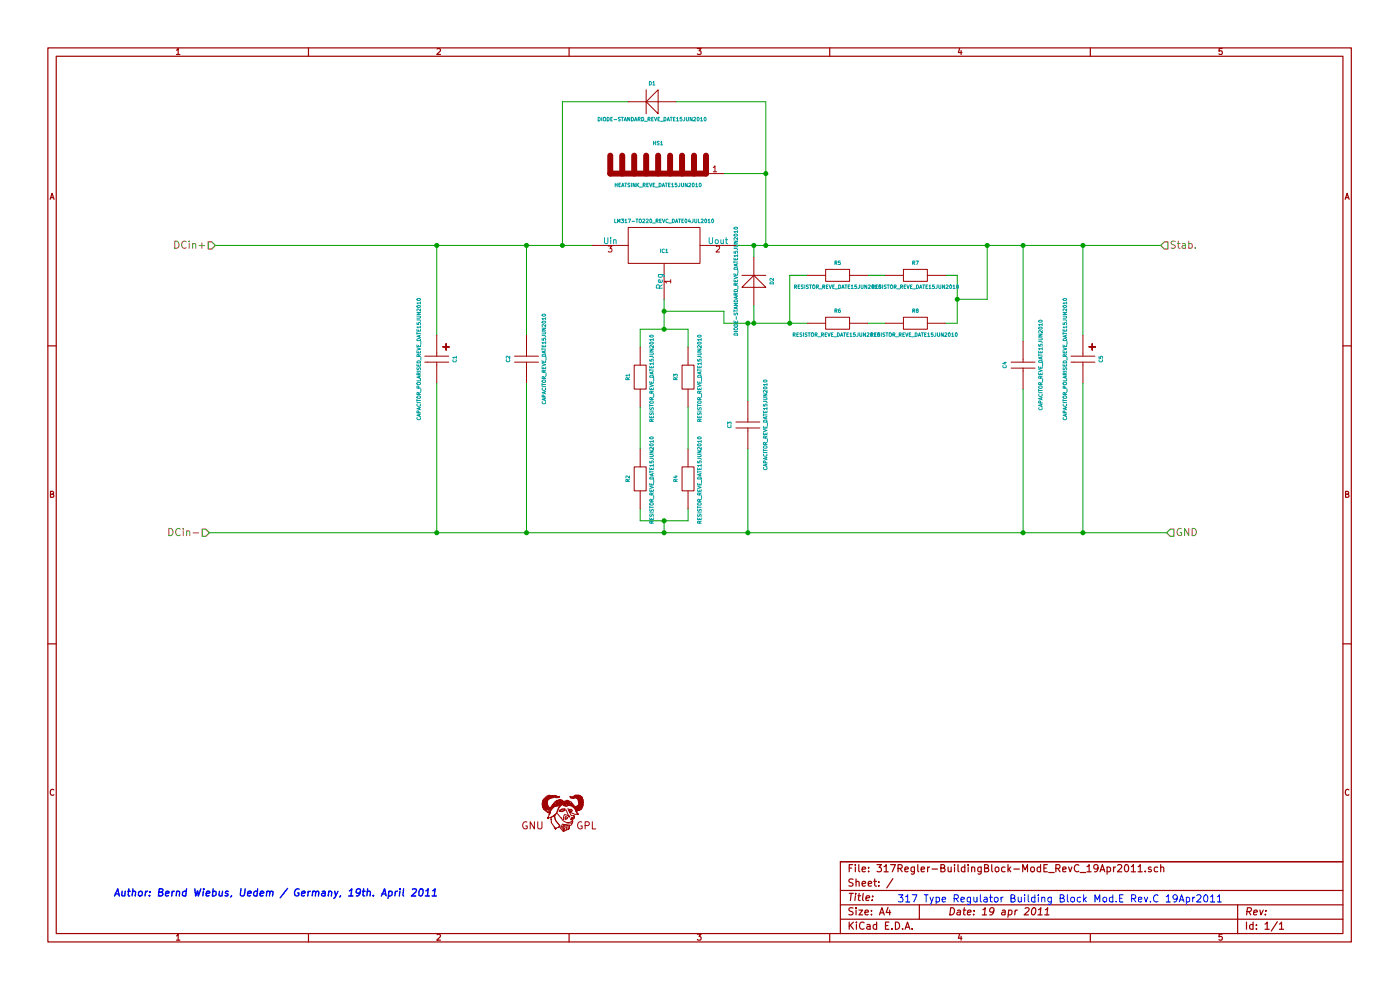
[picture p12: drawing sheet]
EESchema Schematic File Version 2  date 19.04.2011 16:54:41
LIBS:317Regler-BuildingBlock-ModE_RevC_19Apr2011-cache
LIBS:317Regler-BuildingBlock-ModE_RevC_19Apr2011-cache
EELAYER 25  0
EELAYER END
$Descr A4 11700 8267
encoding utf-8
Sheet 1 1
Title ""
Date "19 apr 2011"
Rev ""
Comp ""
Comment1 ""
Comment2 ""
Comment3 ""
Comment4 ""
$EndDescr
$Comp
L SYMBOL_GNU-LOGO_REVE_DATE07MAR2011 Sym?
U 1 1
P 4700 6800
F 0 "Sym?" H 4726 6596 60  0001 C CNN
F 1 "SYMBOL_GNU-LOGO_REVE_DATE07MAR2011" H 4576 7034 60  0001 C CNN
	1    4700 6800
	1    0    0    -1  
$EndComp
Wire Wire Line
	9750 4450 1750 4450
Connection ~ 6250 4450
Wire Wire Line
	6250 4450 6250 3750
Connection ~ 6300 2050
Wire Wire Line
	6300 2150 6300 2050
Connection ~ 6600 2700
Wire Wire Line
	5550 2600 6050 2600
Wire Wire Line
	6050 2600 6050 2700
Wire Wire Line
	6050 2700 6750 2700
Wire Wire Line
	4700 2050 4700 850 
Wire Wire Line
	4700 850  5250 850 
Wire Wire Line
	3650 4450 3650 3200
Wire Wire Line
	4400 4450 4400 3200
Wire Wire Line
	8550 4450 8550 3250
Wire Wire Line
	9050 2800 9050 2050
Connection ~ 5550 2600
Wire Wire Line
	7400 2700 7250 2700
Wire Wire Line
	7900 2700 8000 2700
Wire Wire Line
	8000 2700 8000 2300
Connection ~ 5550 4350
Connection ~ 5550 4450
Wire Wire Line
	5550 4450 5550 4350
Wire Wire Line
	5350 4250 5350 4350
Wire Wire Line
	5350 4350 5750 4350
Wire Wire Line
	5750 4350 5750 4250
Wire Wire Line
	5350 3400 5350 3750
Wire Wire Line
	5350 2900 5350 2750
Wire Wire Line
	5550 2500 5550 2750
Connection ~ 6400 2050
Connection ~ 4400 4450
Connection ~ 3650 2050
Connection ~ 9050 4450
Connection ~ 9050 2050
Wire Wire Line
	9700 2050 6150 2050
Wire Wire Line
	4950 2050 1800 2050
Connection ~ 8550 2050
Connection ~ 8550 4450
Connection ~ 4400 2050
Connection ~ 3650 4450
Connection ~ 4700 2050
Wire Wire Line
	5350 2750 5750 2750
Wire Wire Line
	5750 2750 5750 2900
Connection ~ 5550 2750
Wire Wire Line
	5750 3750 5750 3400
Wire Wire Line
	8000 2300 7900 2300
Wire Wire Line
	7400 2300 7250 2300
Wire Wire Line
	6750 2300 6600 2300
Wire Wire Line
	6600 2300 6600 2700
Wire Wire Line
	9050 4450 9050 3200
Wire Wire Line
	8550 2850 8550 2050
Wire Wire Line
	4400 2800 4400 2050
Wire Wire Line
	3650 2800 3650 2050
Wire Wire Line
	5650 850  6400 850 
Wire Wire Line
	6400 850  6400 2050
Wire Wire Line
	6050 1450 6400 1450
Connection ~ 6400 1450
Wire Wire Line
	6300 2550 6300 2700
Connection ~ 6300 2700
Wire Wire Line
	6250 2700 6250 3350
Connection ~ 6250 2700
Wire Wire Line
	8000 2500 8250 2500
Wire Wire Line
	8250 2500 8250 2050
Connection ~ 8250 2050
Connection ~ 8000 2500
$Comp
L CAPACITOR_POLARISED_REVE_DATE15JUN2010 C5
U 1 1
P 9050 3000
F 0 "C5" H 9050 3150 30  0000 C CNN
F 1 "CAPACITOR_POLARISED_REVE_DATE15JUN2010" H 9050 2850 30  0000 C CNN
	1    9050 3000
	0    1    1    0   
$EndComp
$Comp
L CAPACITOR_POLARISED_REVE_DATE15JUN2010 C1
U 1 1
P 3650 3000
F 0 "C1" H 3650 3150 30  0000 C CNN
F 1 "CAPACITOR_POLARISED_REVE_DATE15JUN2010" H 3650 2850 30  0000 C CNN
	1    3650 3000
	0    1    1    0   
$EndComp
$Comp
L CAPACITOR_REVE_DATE15JUN2010 C4
U 1 1
P 8550 3050
F 0 "C4" H 8550 3200 30  0000 C CNN
F 1 "CAPACITOR_REVE_DATE15JUN2010" H 8550 2900 30  0000 C CNN
	1    8550 3050
	0    -1   -1   0   
$EndComp
$Comp
L CAPACITOR_REVE_DATE15JUN2010 C2
U 1 1
P 4400 3000
F 0 "C2" H 4400 3150 30  0000 C CNN
F 1 "CAPACITOR_REVE_DATE15JUN2010" H 4400 2850 30  0000 C CNN
	1    4400 3000
	0    -1   -1   0   
$EndComp
$Comp
L CAPACITOR_REVE_DATE15JUN2010 C3
U 1 1
P 6250 3550
F 0 "C3" H 6250 3700 30  0000 C CNN
F 1 "CAPACITOR_REVE_DATE15JUN2010" H 6250 3400 30  0000 C CNN
	1    6250 3550
	0    -1   -1   0   
$EndComp
$Comp
L RESISTOR_REVE_DATE15JUN2010 R2
U 1 1
P 5350 4000
F 0 "R2" H 5350 4100 30  0000 C CNN
F 1 "RESISTOR_REVE_DATE15JUN2010 " H 5350 3900 30  0000 C CNN
	1    5350 4000
	0    -1   -1   0   
$EndComp
$Comp
L RESISTOR_REVE_DATE15JUN2010 R4
U 1 1
P 5750 4000
F 0 "R4" H 5750 4100 30  0000 C CNN
F 1 "RESISTOR_REVE_DATE15JUN2010 " H 5750 3900 30  0000 C CNN
	1    5750 4000
	0    -1   -1   0   
$EndComp
$Comp
L RESISTOR_REVE_DATE15JUN2010 R3
U 1 1
P 5750 3150
F 0 "R3" H 5750 3250 30  0000 C CNN
F 1 "RESISTOR_REVE_DATE15JUN2010 " H 5750 3050 30  0000 C CNN
	1    5750 3150
	0    -1   -1   0   
$EndComp
$Comp
L RESISTOR_REVE_DATE15JUN2010 R1
U 1 1
P 5350 3150
F 0 "R1" H 5350 3250 30  0000 C CNN
F 1 "RESISTOR_REVE_DATE15JUN2010 " H 5350 3050 30  0000 C CNN
	1    5350 3150
	0    -1   -1   0   
$EndComp
$Comp
L RESISTOR_REVE_DATE15JUN2010 R5
U 1 1
P 7000 2300
F 0 "R5" H 7000 2400 30  0000 C CNN
F 1 "RESISTOR_REVE_DATE15JUN2010" H 7000 2200 30  0000 C CNN
	1    7000 2300
	1    0    0    -1  
$EndComp
$Comp
L RESISTOR_REVE_DATE15JUN2010 R6
U 1 1
P 7000 2700
F 0 "R6" H 7000 2800 30  0000 C CNN
F 1 "RESISTOR_REVE_DATE15JUN2010 " H 7000 2600 30  0000 C CNN
	1    7000 2700
	1    0    0    -1  
$EndComp
$Comp
L RESISTOR_REVE_DATE15JUN2010 R8
U 1 1
P 7650 2700
F 0 "R8" H 7650 2800 30  0000 C CNN
F 1 "RESISTOR_REVE_DATE15JUN2010 " H 7650 2600 30  0000 C CNN
	1    7650 2700
	1    0    0    -1  
$EndComp
$Comp
L RESISTOR_REVE_DATE15JUN2010 R7
U 1 1
P 7650 2300
F 0 "R7" H 7650 2400 30  0000 C CNN
F 1 "RESISTOR_REVE_DATE15JUN2010" H 7650 2200 30  0000 C CNN
	1    7650 2300
	1    0    0    -1  
$EndComp
$Comp
L DIODE-STANDARD_REVE_DATE15JUN2010 D2
U 1 1
P 6300 2350
F 0 "D2" H 6300 2500 30  0000 C CNN
F 1 "DIODE-STANDARD_REVE_DATE15JUN2010" H 6300 2200 30  0000 C CNN
	1    6300 2350
	0    1    -1   0   
$EndComp
$Comp
L DIODE-STANDARD_REVE_DATE15JUN2010 D1
U 1 1
P 5450 850
F 0 "D1" H 5450 1000 30  0000 C CNN
F 1 "DIODE-STANDARD_REVE_DATE15JUN2010" H 5450 700 30  0000 C CNN
	1    5450 850 
	-1   0    0    -1  
$EndComp
$Comp
L HEATSINK_REVE_DATE15JUN2010 HS1
U 1 1
P 5500 1400
F 0 "HS1" H 5500 1600 30  0000 C CNN
F 1 "HEATSINK_REVE_DATE15JUN2010" H 5500 1250 30  0000 C CNN
	1    5500 1400
	-1   0    0    -1  
$EndComp
$Comp
L LM317-TO220_REVC_DATE04JUL2010 IC1
U 1 1
P 5550 2050
F 0 "IC1" H 5550 2000 30  0000 C CNN
F 1 "LM317-TO220_REVC_DATE04JUL2010" H 5550 2250 30  0000 C CNN
	1    5550 2050
	1    0    0    -1  
$EndComp
Text Notes 7500 7550 0    60   ~ 0
317 Type Regulator Building Block Mod.E Rev.C 19Apr2011
Text Notes 950  7500 0    60   Italic 12
Author: Bernd Wiebus, Uedem / Germany, 19th. April 2011
Text HLabel 9700 2050 2    60   Input ~ 0
Stab.
Text HLabel 9750 4450 2    60   Input ~ 0
GND
Text HLabel 1750 4450 0    60   Input ~ 0
DCin-
Text HLabel 1800 2050 0    60   Input ~ 0
DCin+
$EndSCHEMATC
